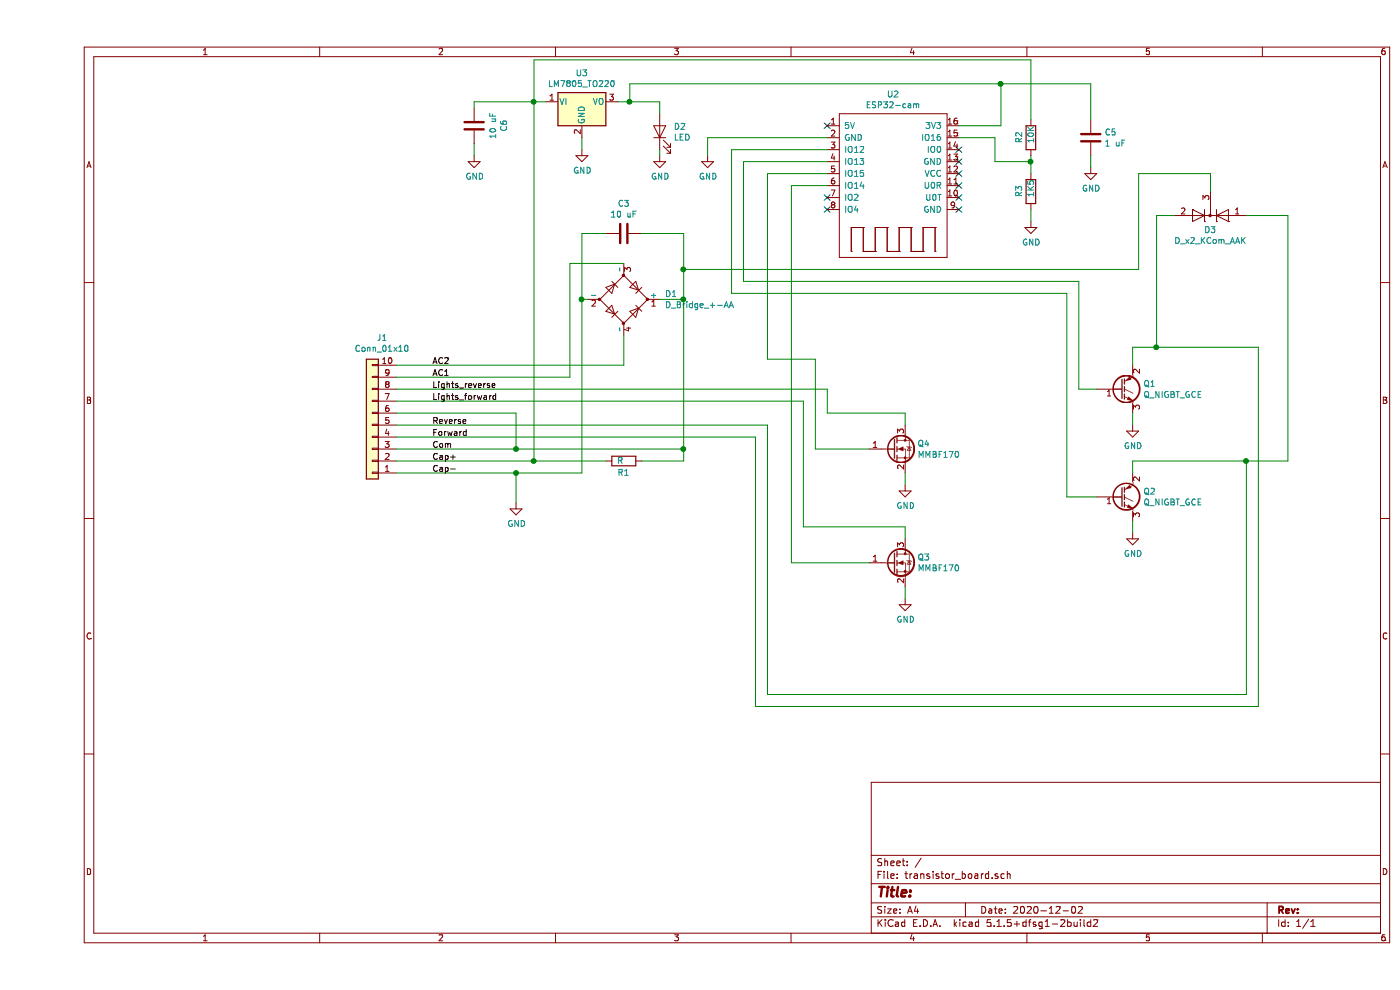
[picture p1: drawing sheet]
EESchema Schematic File Version 4
EELAYER 30 0
EELAYER END
$Descr A4 11693 8268
encoding utf-8
Sheet 1 1
Title ""
Date "2020-12-02"
Rev ""
Comp ""
Comment1 ""
Comment2 ""
Comment3 ""
Comment4 ""
$EndDescr
$Comp
L transistor_board-rescue:D_Bridge_+-AA-Device D1
U 1 1
P 4900 2500
F 0 "D1" H 5244 2546 50  0000 L CNN
F 1 "D_Bridge_+-AA" H 5244 2455 50  0000 L CNN
F 2 "Diode_SMD:Diode_Bridge_Vishay_DFS" H 4900 2500 50  0001 C CNN
F 3 "~" H 4900 2500 50  0001 C CNN
	1    4900 2500
	1    0    0    -1  
$EndComp
Wire Wire Line
	4450 2200 4900 2200
Wire Wire Line
	4900 2800 4900 3050
Wire Wire Line
	4600 2500 4550 2500
Wire Wire Line
	4550 2500 4550 3950
Wire Wire Line
	4550 3950 4000 3950
$Comp
L transistor_board-rescue:GND-power #PWR03
U 1 1
P 4000 4200
F 0 "#PWR03" H 4000 3950 50  0001 C CNN
F 1 "GND" H 4005 4027 50  0000 C CNN
F 2 "" H 4000 4200 50  0001 C CNN
F 3 "" H 4000 4200 50  0001 C CNN
	1    4000 4200
	1    0    0    -1  
$EndComp
Wire Wire Line
	4000 4200 4000 3950
Connection ~ 4000 3950
Wire Wire Line
	4000 3950 3000 3950
Wire Wire Line
	5200 2500 5400 2500
$Comp
L transistor_board-rescue:R-Device R1
U 1 1
P 4900 3850
F 0 "R1" V 4800 3800 50  0000 L CNN
F 1 "R" V 4900 3850 50  0000 L CNN
F 2 "Resistor_SMD:R_2512_6332Metric" V 4830 3850 50  0001 C CNN
F 3 "~" H 4900 3850 50  0001 C CNN
	1    4900 3850
	0    -1   -1   0   
$EndComp
Wire Wire Line
	6000 3650 3000 3650
Wire Wire Line
	6100 3550 3000 3550
Wire Wire Line
	6600 1250 5800 1250
$Comp
L transistor_board-rescue:MMBF170-Transistor_FET Q4
U 1 1
P 7150 3750
F 0 "Q4" H 7354 3796 50  0000 L CNN
F 1 "MMBF170" H 7354 3705 50  0000 L CNN
F 2 "Package_TO_SOT_SMD:SOT-23" H 7350 3675 50  0001 L CIN
F 3 "https://www.diodes.com/assets/Datasheets/ds30104.pdf" H 7150 3750 50  0001 L CNN
	1    7150 3750
	1    0    0    -1  
$EndComp
Wire Wire Line
	6600 1450 6100 1450
Wire Wire Line
	6100 1450 6100 3000
Wire Wire Line
	6100 3000 6500 3000
Wire Wire Line
	6500 3000 6500 3750
Wire Wire Line
	6500 3750 6950 3750
$Comp
L transistor_board-rescue:GND-power #PWR07
U 1 1
P 7250 4050
F 0 "#PWR07" H 7250 3800 50  0001 C CNN
F 1 "GND" H 7255 3877 50  0000 C CNN
F 2 "" H 7250 4050 50  0001 C CNN
F 3 "" H 7250 4050 50  0001 C CNN
	1    7250 4050
	1    0    0    -1  
$EndComp
Wire Wire Line
	7250 4050 7250 3950
Wire Wire Line
	5900 1350 6600 1350
Wire Wire Line
	7250 3550 7250 3450
Wire Wire Line
	7250 3450 6600 3450
$Comp
L transistor_board-rescue:MMBF170-Transistor_FET Q3
U 1 1
P 7150 4700
F 0 "Q3" H 7354 4746 50  0000 L CNN
F 1 "MMBF170" H 7354 4655 50  0000 L CNN
F 2 "Package_TO_SOT_SMD:SOT-23" H 7350 4625 50  0001 L CIN
F 3 "https://www.diodes.com/assets/Datasheets/ds30104.pdf" H 7150 4700 50  0001 L CNN
	1    7150 4700
	1    0    0    -1  
$EndComp
Wire Wire Line
	6300 4700 6950 4700
$Comp
L transistor_board-rescue:GND-power #PWR08
U 1 1
P 7250 5000
F 0 "#PWR08" H 7250 4750 50  0001 C CNN
F 1 "GND" H 7255 4827 50  0000 C CNN
F 2 "" H 7250 5000 50  0001 C CNN
F 3 "" H 7250 5000 50  0001 C CNN
	1    7250 5000
	1    0    0    -1  
$EndComp
Wire Wire Line
	7250 5000 7250 4900
Wire Wire Line
	7250 4500 7250 4400
Wire Wire Line
	7250 4400 6400 4400
Connection ~ 4550 2500
Connection ~ 5400 2500
$Comp
L transistor_board-rescue:GND-power #PWR09
U 1 1
P 5600 1300
F 0 "#PWR09" H 5600 1050 50  0001 C CNN
F 1 "GND" H 5605 1127 50  0000 C CNN
F 2 "" H 5600 1300 50  0001 C CNN
F 3 "" H 5600 1300 50  0001 C CNN
	1    5600 1300
	1    0    0    -1  
$EndComp
Wire Wire Line
	5600 1300 5600 1150
Wire Wire Line
	5600 1150 6600 1150
$Comp
L transistor_board-rescue:LM7805_TO220-Regulator_Linear U3
U 1 1
P 4550 850
F 0 "U3" H 4550 1092 50  0000 C CNN
F 1 "LM7805_TO220" H 4550 1001 50  0000 C CNN
F 2 "Package_TO_SOT_THT:TO-220-3_Vertical" H 4550 1075 50  0001 C CIN
F 3 "http://www.fairchildsemi.com/ds/LM/LM7805.pdf" H 4550 800 50  0001 C CNN
	1    4550 850 
	1    0    0    -1  
$EndComp
$Comp
L transistor_board-rescue:C-Device C5
U 1 1
P 8800 1150
F 0 "C5" H 8915 1196 50  0000 L CNN
F 1 "1 uF" H 8915 1105 50  0000 L CNN
F 2 "Capacitor_SMD:C_0805_2012Metric" H 8838 1000 50  0001 C CNN
F 3 "~" H 8800 1150 50  0001 C CNN
	1    8800 1150
	1    0    0    -1  
$EndComp
$Comp
L transistor_board-rescue:GND-power #PWR010
U 1 1
P 8800 1400
F 0 "#PWR010" H 8800 1150 50  0001 C CNN
F 1 "GND" H 8805 1227 50  0000 C CNN
F 2 "" H 8800 1400 50  0001 C CNN
F 3 "" H 8800 1400 50  0001 C CNN
	1    8800 1400
	1    0    0    -1  
$EndComp
Wire Wire Line
	8800 1300 8800 1400
Wire Wire Line
	7700 1050 8050 1050
Wire Wire Line
	8050 1050 8050 700 
Wire Wire Line
	8050 700  8800 700 
Wire Wire Line
	8800 700  8800 1000
Wire Wire Line
	8050 700  4950 700 
Wire Wire Line
	4950 700  4950 850 
Wire Wire Line
	4950 850  4850 850 
Connection ~ 8050 700 
$Comp
L transistor_board-rescue:GND-power #PWR011
U 1 1
P 4550 1250
F 0 "#PWR011" H 4550 1000 50  0001 C CNN
F 1 "GND" H 4555 1077 50  0000 C CNN
F 2 "" H 4550 1250 50  0001 C CNN
F 3 "" H 4550 1250 50  0001 C CNN
	1    4550 1250
	1    0    0    -1  
$EndComp
Wire Wire Line
	4550 1150 4550 1250
Wire Wire Line
	4750 1950 4550 1950
Wire Wire Line
	4550 1950 4550 2500
Wire Wire Line
	5050 1950 5400 1950
Wire Wire Line
	5400 1950 5400 2250
Wire Wire Line
	4150 850  4250 850 
Wire Wire Line
	4150 850  4150 3850
$Comp
L transistor_board-rescue:C-Device C6
U 1 1
P 3650 1050
F 0 "C6" V 3398 1050 50  0000 C CNN
F 1 "10 uF" V 3489 1050 50  0000 C CNN
F 2 "Capacitor_SMD:C_1206_3216Metric" H 3688 900 50  0001 C CNN
F 3 "~" H 3650 1050 50  0001 C CNN
	1    3650 1050
	-1   0    0    1   
$EndComp
Wire Wire Line
	3650 900  3650 850 
Wire Wire Line
	3650 850  4150 850 
Connection ~ 4150 850 
$Comp
L transistor_board-rescue:GND-power #PWR012
U 1 1
P 3650 1300
F 0 "#PWR012" H 3650 1050 50  0001 C CNN
F 1 "GND" H 3655 1127 50  0000 C CNN
F 2 "" H 3650 1300 50  0001 C CNN
F 3 "" H 3650 1300 50  0001 C CNN
	1    3650 1300
	1    0    0    -1  
$EndComp
Wire Wire Line
	3650 1300 3650 1200
Wire Wire Line
	5050 3850 5400 3850
Wire Wire Line
	5400 2500 5400 3750
Wire Wire Line
	3000 3850 4150 3850
Connection ~ 4150 3850
Wire Wire Line
	4150 3850 4750 3850
Wire Wire Line
	5400 3750 4000 3750
Connection ~ 5400 3750
Wire Wire Line
	5400 3750 5400 3850
Wire Wire Line
	3000 3250 6600 3250
Wire Wire Line
	6600 3250 6600 3450
Wire Wire Line
	3000 3350 6400 3350
Wire Wire Line
	6400 3350 6400 4400
Wire Wire Line
	3000 3450 4000 3450
Wire Wire Line
	4000 3450 4000 3750
Connection ~ 4000 3750
Wire Wire Line
	4000 3750 3000 3750
Wire Wire Line
	5800 1250 5800 2450
Wire Wire Line
	5800 2450 8600 2450
Wire Wire Line
	8600 4150 8850 4150
Wire Wire Line
	8600 2450 8600 4150
Wire Wire Line
	5900 1350 5900 2350
Wire Wire Line
	5900 2350 8700 2350
Wire Wire Line
	8700 2350 8700 3250
Wire Wire Line
	8700 3250 8850 3250
$Comp
L transistor_board-rescue:GND-power #PWR02
U 1 1
P 9150 4450
F 0 "#PWR02" H 9150 4200 50  0001 C CNN
F 1 "GND" H 9155 4277 50  0000 C CNN
F 2 "" H 9150 4450 50  0001 C CNN
F 3 "" H 9150 4450 50  0001 C CNN
	1    9150 4450
	1    0    0    -1  
$EndComp
$Comp
L transistor_board-rescue:GND-power #PWR01
U 1 1
P 9150 3550
F 0 "#PWR01" H 9150 3300 50  0001 C CNN
F 1 "GND" H 9155 3377 50  0000 C CNN
F 2 "" H 9150 3550 50  0001 C CNN
F 3 "" H 9150 3550 50  0001 C CNN
	1    9150 3550
	1    0    0    -1  
$EndComp
Wire Wire Line
	9150 3550 9150 3450
Wire Wire Line
	9150 4450 9150 4350
Wire Wire Line
	6100 3550 6100 5800
Wire Wire Line
	6100 5800 10100 5800
Wire Wire Line
	10100 5800 10100 3850
Wire Wire Line
	9150 3850 9150 3950
Wire Wire Line
	6000 3650 6000 5900
Wire Wire Line
	6000 5900 10200 5900
Wire Wire Line
	10200 5900 10200 2900
Wire Wire Line
	9150 2900 9150 3050
Connection ~ 5400 2250
Wire Wire Line
	5400 2250 5400 2500
Wire Wire Line
	6300 1550 6600 1550
Wire Wire Line
	6300 1550 6300 4700
$Comp
L transistor_board-rescue:Conn_01x10-Connector_Generic J1
U 1 1
P 2800 3550
F 0 "J1" H 2718 2825 50  0000 C CNN
F 1 "Conn_01x10" H 2718 2916 50  0000 C CNN
F 2 "Connector_PinHeader_2.54mm:PinHeader_1x10_P2.54mm_Vertical" H 2800 3550 50  0001 C CNN
F 3 "~" H 2800 3550 50  0001 C CNN
	1    2800 3550
	-1   0    0    1   
$EndComp
Connection ~ 9350 2900
Wire Wire Line
	10450 3850 10100 3850
Connection ~ 10100 3850
Wire Wire Line
	9150 3850 10100 3850
Wire Wire Line
	9350 2900 10200 2900
NoConn ~ 6600 1750
NoConn ~ 7700 1450
NoConn ~ 7700 1550
NoConn ~ 7700 1650
NoConn ~ 7700 1750
NoConn ~ 7700 1250
$Comp
L transistor_board-rescue:R-Device R3
U 1 1
P 8300 1600
F 0 "R3" V 8200 1550 50  0000 L CNN
F 1 "1K5" V 8300 1550 50  0000 L CNN
F 2 "Resistor_SMD:R_0805_2012Metric_Pad1.15x1.40mm_HandSolder" V 8230 1600 50  0001 C CNN
F 3 "~" H 8300 1600 50  0001 C CNN
	1    8300 1600
	1    0    0    -1  
$EndComp
$Comp
L transistor_board-rescue:R-Device R2
U 1 1
P 8300 1150
F 0 "R2" V 8200 1100 50  0000 L CNN
F 1 "10K" V 8300 1100 50  0000 L CNN
F 2 "Resistor_SMD:R_0805_2012Metric_Pad1.15x1.40mm_HandSolder" V 8230 1150 50  0001 C CNN
F 3 "~" H 8300 1150 50  0001 C CNN
	1    8300 1150
	1    0    0    -1  
$EndComp
$Comp
L transistor_board-rescue:GND-power #PWR04
U 1 1
P 8300 1850
F 0 "#PWR04" H 8300 1600 50  0001 C CNN
F 1 "GND" H 8305 1677 50  0000 C CNN
F 2 "" H 8300 1850 50  0001 C CNN
F 3 "" H 8300 1850 50  0001 C CNN
	1    8300 1850
	1    0    0    -1  
$EndComp
Wire Wire Line
	8300 1850 8300 1750
Wire Wire Line
	8300 1450 8300 1350
Wire Wire Line
	8300 1350 8000 1350
Wire Wire Line
	8000 1350 8000 1150
Wire Wire Line
	8000 1150 7700 1150
Connection ~ 8300 1350
Wire Wire Line
	8300 1350 8300 1300
Wire Wire Line
	4150 850  4150 500 
Wire Wire Line
	4150 500  8300 500 
Wire Wire Line
	8300 500  8300 1000
NoConn ~ 7700 1350
Wire Wire Line
	4450 3150 3000 3150
Wire Wire Line
	4450 2200 4450 3150
Wire Wire Line
	3000 3050 4900 3050
NoConn ~ 6600 1650
NoConn ~ 6600 1050
$Comp
L Device:LED D2
U 1 1
P 5200 1100
F 0 "D2" V 5239 983 50  0000 R CNN
F 1 "LED" V 5148 983 50  0000 R CNN
F 2 "LED_THT:LED_D3.0mm" H 5200 1100 50  0001 C CNN
F 3 "~" H 5200 1100 50  0001 C CNN
	1    5200 1100
	0    -1   -1   0   
$EndComp
Wire Wire Line
	5200 950  5200 850 
Wire Wire Line
	5200 850  4950 850 
Connection ~ 4950 850 
$Comp
L transistor_board-rescue:GND-power #PWR05
U 1 1
P 5200 1300
F 0 "#PWR05" H 5200 1050 50  0001 C CNN
F 1 "GND" H 5205 1127 50  0000 C CNN
F 2 "" H 5200 1300 50  0001 C CNN
F 3 "" H 5200 1300 50  0001 C CNN
	1    5200 1300
	1    0    0    -1  
$EndComp
Wire Wire Line
	5200 1300 5200 1250
$Comp
L Device:Q_NIGBT_GCE Q1
U 1 1
P 9050 3250
F 0 "Q1" H 9240 3296 50  0000 L CNN
F 1 "Q_NIGBT_GCE" H 9240 3205 50  0000 L CNN
F 2 "Package_TO_SOT_SMD:TO-252-3_TabPin2" H 9250 3350 50  0001 C CNN
F 3 "~" H 9050 3250 50  0001 C CNN
	1    9050 3250
	1    0    0    -1  
$EndComp
Wire Wire Line
	9150 2900 9350 2900
$Comp
L Device:Q_NIGBT_GCE Q2
U 1 1
P 9050 4150
F 0 "Q2" H 9240 4196 50  0000 L CNN
F 1 "Q_NIGBT_GCE" H 9240 4105 50  0000 L CNN
F 2 "Package_TO_SOT_SMD:TO-252-3_TabPin2" H 9250 4250 50  0001 C CNN
F 3 "~" H 9050 4150 50  0001 C CNN
	1    9050 4150
	1    0    0    -1  
$EndComp
Text Label 3300 3050 0    50   ~ 0
AC2
Text Label 3300 3150 0    50   ~ 0
AC1
Text Label 3300 3950 0    50   ~ 0
Cap-
Text Label 3300 3850 0    50   ~ 0
Cap+
Text Label 3300 3750 0    50   ~ 0
Com
Text Label 3300 3650 0    50   ~ 0
Forward
Text Label 3300 3550 0    50   ~ 0
Reverse
Text Label 3300 3250 0    50   ~ 0
Lights_reverse
Text Label 3300 3350 0    50   ~ 0
Lights_forward
$Comp
L eit_proprietary:ESP32-cam U2
U 1 1
P 7150 1450
F 0 "U2" H 7150 2115 50  0000 C CNN
F 1 "ESP32-cam" H 7150 2024 50  0000 C CNN
F 2 "eit_footprints:ESP32-CAM-10pin" H 6300 3100 50  0001 C CNN
F 3 "" H 6300 3100 50  0001 C CNN
	1    7150 1450
	1    0    0    -1  
$EndComp
$Comp
L transistor_board-rescue:C-Device C3
U 1 1
P 4900 1950
F 0 "C3" V 4648 1950 50  0000 C CNN
F 1 "10 uF" V 4739 1950 50  0000 C CNN
F 2 "Capacitor_SMD:C_1206_3216Metric" H 4938 1800 50  0001 C CNN
F 3 "~" H 4900 1950 50  0001 C CNN
	1    4900 1950
	0    1    1    0   
$EndComp
Wire Wire Line
	5400 2250 9200 2250
Wire Wire Line
	9200 1450 9200 2250
Wire Wire Line
	9800 1600 9800 1450
Wire Wire Line
	10100 1800 10450 1800
Wire Wire Line
	10450 1800 10450 3850
Wire Wire Line
	9800 1450 9200 1450
Wire Wire Line
	9350 1800 9350 2900
Wire Wire Line
	9500 1800 9350 1800
$Comp
L transistor_board-rescue:D_x2_KCom_AAK-Device D3
U 1 1
P 9800 1800
F 0 "D3" H 9800 1923 50  0000 C CNN
F 1 "D_x2_KCom_AAK" H 9800 2014 50  0000 C CNN
F 2 "digikey-footprints:SOT-23-3" H 9800 1800 50  0001 C CNN
F 3 "~" H 9800 1800 50  0001 C CNN
	1    9800 1800
	-1   0    0    1   
$EndComp
$EndSCHEMATC
